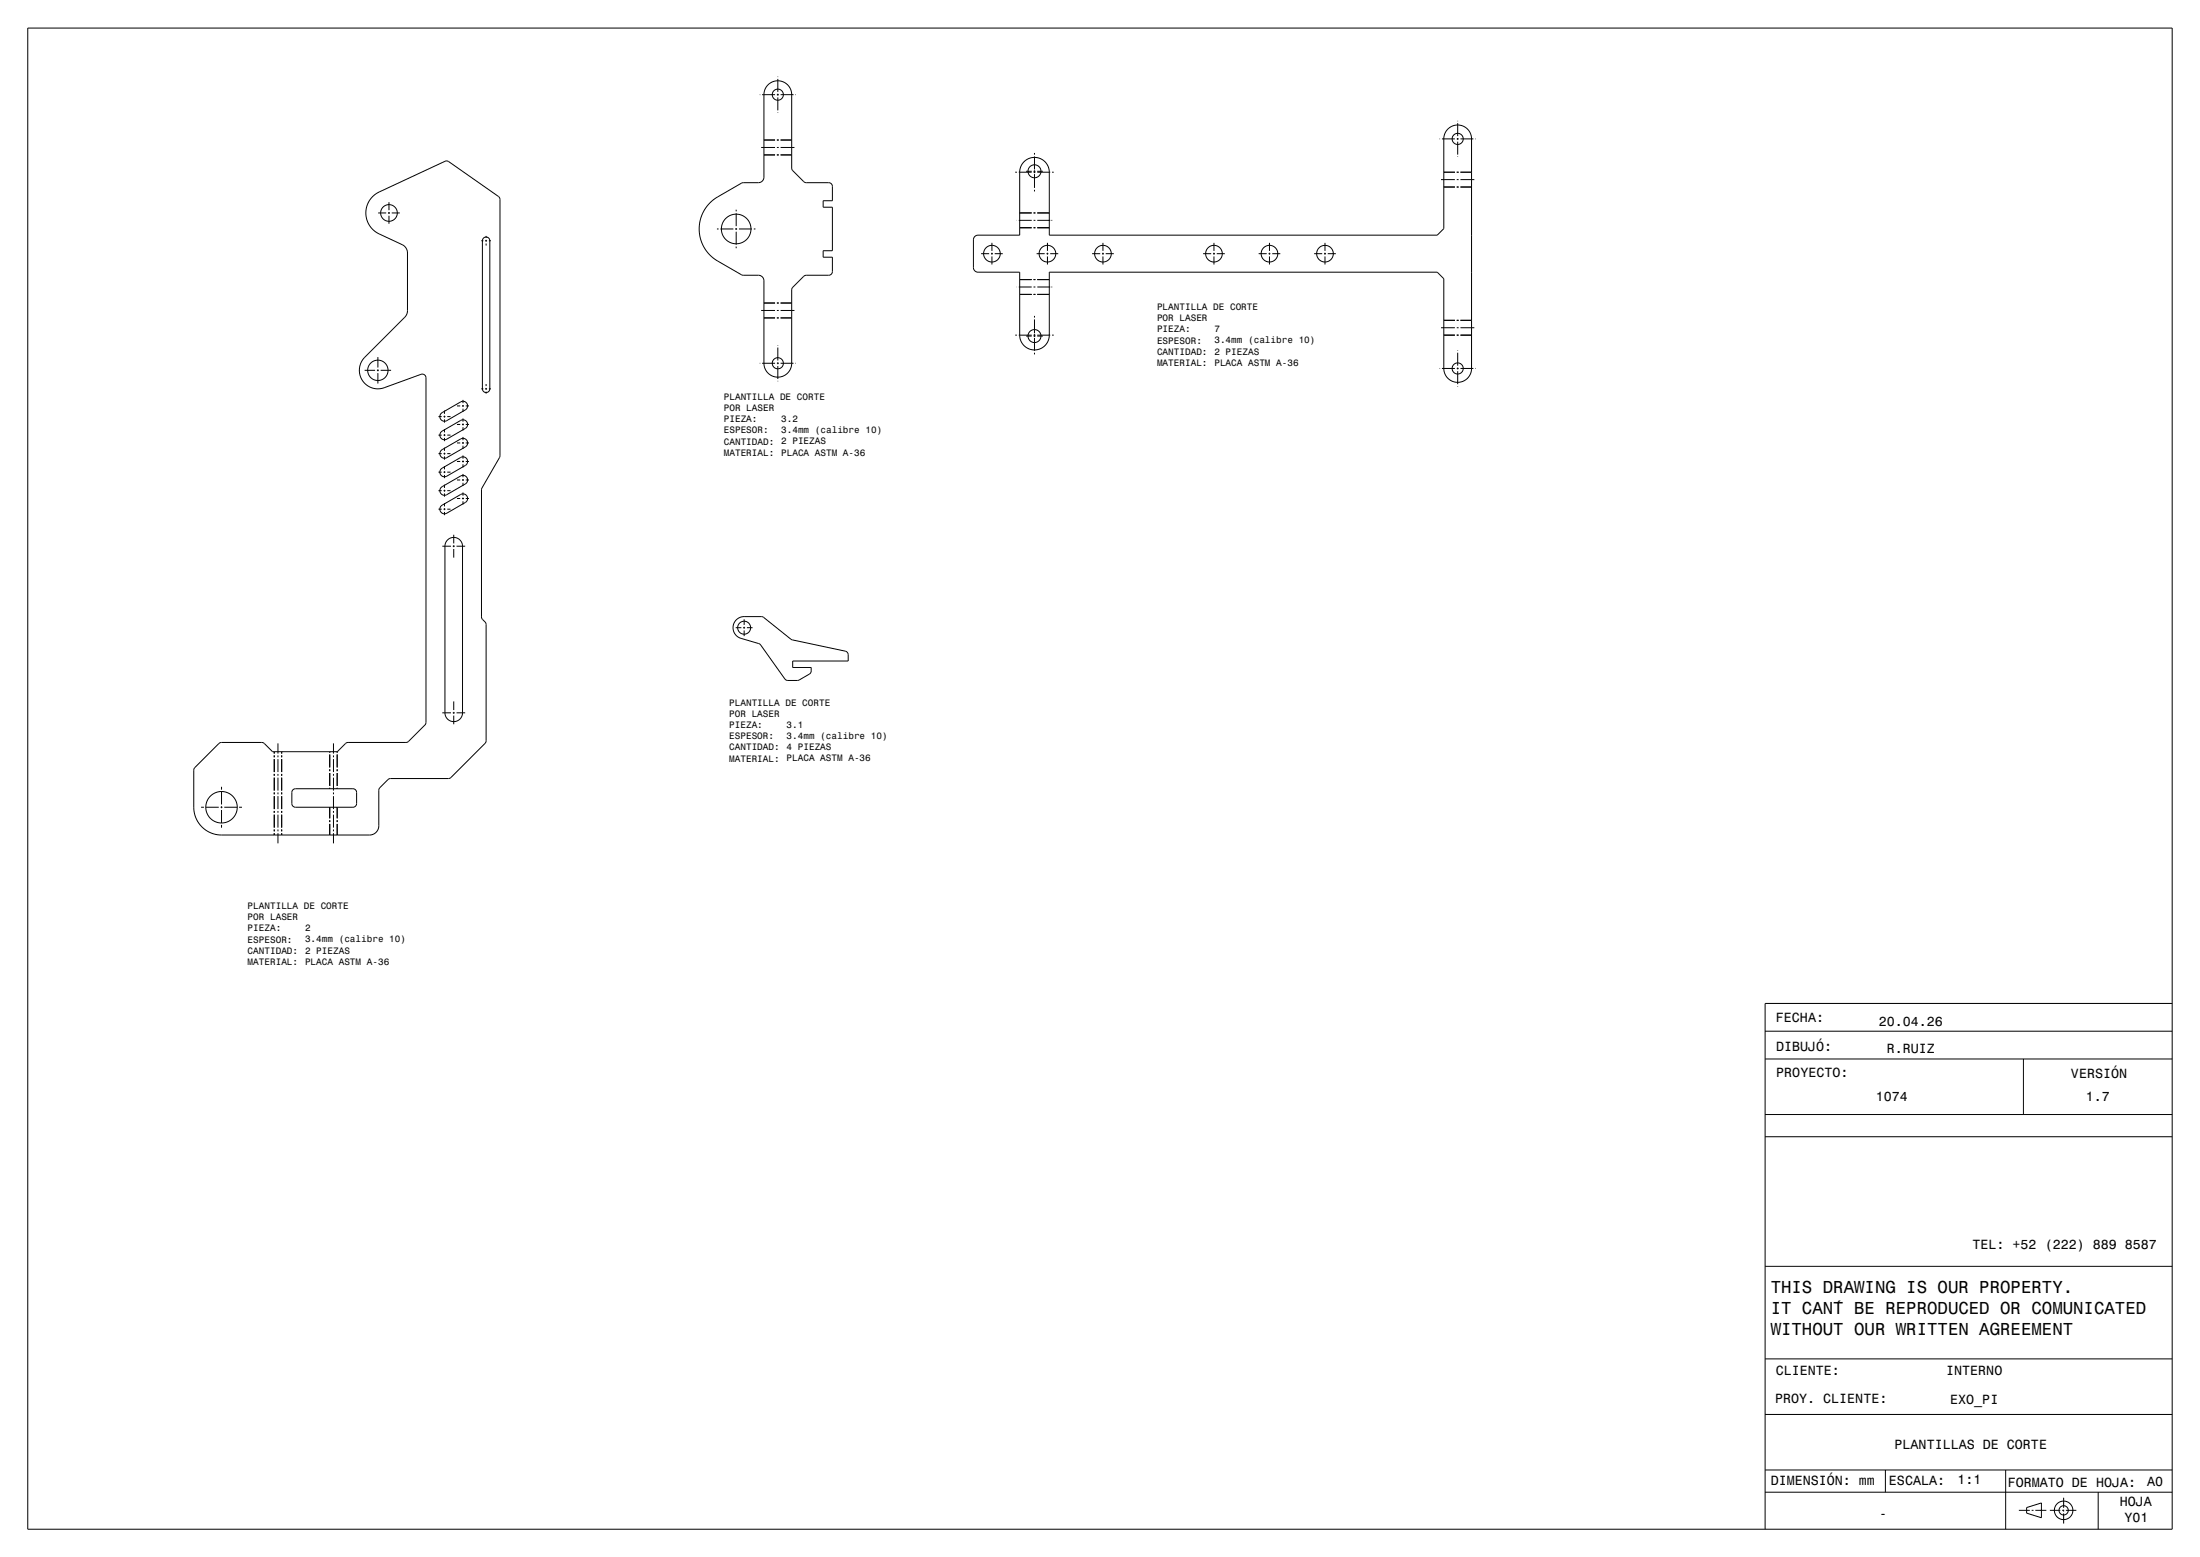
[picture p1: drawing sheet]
<svg xmlns="http://www.w3.org/2000/svg" width="1189mm" height="841mm" viewBox="0 0 1189 841" stroke-linecap="round" stroke-linejoin="round" font-family="sans-serif">
<g fill="none" stroke="#000" stroke-width=".54">
<path d="M15 15h1159v811h-1159zM411 51h.1M412 51h7M415 46l3-2h4l4 2 2 3v43l7 7h13l1 1 1 1v7h-5v4h5v23h-5v4h5v8l-2 2h-13l-7 7v41l-2 4-4 3h-3l-3-2-2-2-1-3v-45a3 3 0 0 0-3-3h-9l-15-9-4-4-2-3-2-5v-4v-5l2-4 2-4 4-3 15-9h9a3 3 0 0 0 3-3v-45v-3zM420 51h1M420 41v1M420 43v7M420 51v1M420 53v7M422 51h7M430 51h.1M411 80h8"/>
<path d="M413 76h6M420 76h1M420 80h1M420 61h.1M422 76h6M422 80h7M778 75h.1M779 75h7M787 75h1M788 65v1M788 67v7M788 75v1"/>
<path d="M788 77v7M789 75h7M797 75h1M413 84h6M420 84h1M422 84h6M549 93h1M551 93h7M553 87l4-2h4l3 2 3 3v3v34h210l3-4 1-50 1-3 3-2h3h3l3 3 1 4v124v3l-3 3-4 2-5-2-2-4-1-50-3-4h-210v36l-1 2-2 2-2 2h-3h-3l-2-2-2-2-1-2v-36h-22a2.5 2.5 0 0 1-3-2v-16l1-2h2h22v-34l1-3zM555 93h3M559 93h1M559 83v1"/>
<path d="M559 85v7M559 92v2M559 94v8M561 93h7M561 93h3M569 93h.1M779 97h7M780 93h6M787 93h1M787 97h1M788 85h.1M789 93h6"/>
<path d="M789 97h8M201 106l4-2 36-17 28 19 1 1v139l-10 19v68l3 4v64l-20 19-32 1h-1l-5 5v21l-2 2-2 2h-81l-7-1-5-4-3-6v-24l14-15h23l5 5h35l6-5h32l10-10v-187a2 2 0 0 0-2-2l-21 8h-3h-3l-3-2-2-2-1-3-1-5 2-4 23-23 1-3v-33l-2-3-14-6-4-4-2-4v-4l1-4zM204 115h5M210 115h1M210 109v5M210 115v1M210 117v4M212 115h4M398 113v1M398 115v7M549 119h1M551 119h7"/>
<path d="M551 115h7M559 115h1M559 119h1M559 103h.1M561 115h6M561 119h7M568 119h1M780 101h6M787 101h1M789 101h6M260 130h1M261 129a2 2 0 0 1 2-1 2 2 0 0 1 2 2v80a2 2 0 0 1-2 2 2 2 0 0 1-2-2v-80z"/>
<path d="M262 130h1M263 127v2M263 130v1M263 132v1M264 130h1M387 124h1M389 124h7M397 124h1M398 123v1M398 125v7M398 133v1M399 124h7"/>
<path d="M407 124h1M530 137h5M536 137h1M536 131v5M536 137v1M536 139v4M538 137h4M551 123h7M559 123h1M560 137h5M561 123h6M566 137h1"/>
<path d="M566 131v5M566 137v1M566 139v4M568 137h4M590 137h5M596 137h1M596 131v5M596 137v1M596 139v4M598 137h4M650 137h5M656 137h1"/>
<path d="M656 131v5M656 137v1M656 139v4M658 137h4M680 137h5M686 137h1M686 131v5M686 137v1M686 139v4M688 137h4M710 137h5M716 137h1"/>
<path d="M716 131v5M716 137v1M716 139v4M718 137h4M549 155h1M551 155h7M551 151h7M551 159h7M559 151h1M559 159h1M559 155h1M561 151h6"/>
<path d="M561 159h6M561 155h7M568 155h1M411 168h8M413 164h6M413 172h6M420 164h1M420 172h1M420 168h1M422 164h6M422 172h6M422 168h7"/>
<path d="M559 171v1M559 173v7M779 177h7M780 173h6M787 173h1M787 177h1M789 173h6M789 177h8M204 193v6M204 200v1M411 196h.1M412 196h7"/>
<path d="M420 196h1M420 186v1M420 188v7M420 196v1M420 198v7M422 196h7M430 196h.1M549 181h1M551 181h7M555 182h3M559 181h1M559 182h1"/>
<path d="M559 181v1M559 183v7M559 191h.1M561 181h7M561 182h3M569 181h.1M778 199h.1M779 199h7M780 181h6M787 181h1M787 199h1M788 189v1"/>
<path d="M788 191v7M788 199v1M789 181h6M789 199h7M797 199h1M197 200h6M204 200h1M204 202v5M206 200h5M247 219h2M250 219h1M250 216v2"/>
<path d="M250 219v1M252 219h1M260 210h1M262 210h1M263 207v2M263 210v1M263 212v1M264 210h1M420 206h.1M788 201v7M788 209h.1M237 235h2"/>
<path d="M237 225h2M238 223l11-6a2.5 2.5 0 0 1 3 1 2.5 2.5 0 0 1-1 3l-10 6a2.5 2.5 0 0 1-3 0 2.5 2.5 0 0 1 0-4zM238 233l11-6a2.5 2.5 0 0 1 3 1 2.5 2.5 0 0 1-1 3l-10 6a2.5 2.5 0 0 1-3 0 2.5 2.5 0 0 1 0-4zM240 235h1M240 225h1M240 222v2M240 225v1M240 227v1M240 232v2M240 235v1M240 237v1M242 235h1"/>
<path d="M242 225h1M247 239h2M247 229h2M250 239h1M250 229h1M250 221v2M250 226v2M250 229v1M250 231v2M250 236v2M250 239v1M252 239h1"/>
<path d="M252 229h1M237 255h2M237 245h2M238 253l11-6a2.5 2.5 0 0 1 3 1 2.5 2.5 0 0 1-1 3l-10 6a2.5 2.5 0 0 1-3 0 2.5 2.5 0 0 1 0-4zM239 243l10-6a2.5 2.5 0 0 1 3 1 2.5 2.5 0 0 1-1 3l-10 6a2.5 2.5 0 0 1-3-1 2.5 2.5 0 0 1 1-3zM240 255h1M240 245h1M240 242v2M240 245v1M240 247v1M240 252v2M240 255v1"/>
<path d="M240 257v1M242 255h1M242 245h1M247 259h2M247 249h2M250 259h1M250 249h1M250 241v2M250 246v2M250 249v1M250 251v2M250 256v2"/>
<path d="M250 259v1M252 259h1M252 249h1M237 265h2M237 275h2M238 273l11-6a2.5 2.5 0 0 1 3 1 2.5 2.5 0 0 1-1 3l-10 6a2.5 2.5 0 0 1-3 0 2.5 2.5 0 0 1 0-4zM239 263l10-6a2.5 2.5 0 0 1 3 1 2.5 2.5 0 0 1-1 3l-10 6a2.5 2.5 0 0 1-3-1 2.5 2.5 0 0 1 1-3zM240 265h1M240 275h1M240 262v2M240 265v1M240 267v1"/>
<path d="M240 272v2M240 275v1M240 277v1M242 265h1M242 275h1M247 269h2M250 269h1M250 261v2M250 266v2M250 269v1M250 271v2M252 269h1"/>
<path d="M239 295h5M242 292l2-2 3 1 2 1 1 3v90l-2 4-3 1-3-1-2-4v-90zM245 295h1M245 289v5M245 295v1M245 297v4M247 295h4M398 339h3M398 335l3-2h11l16 13 29 6 1 1v4h-30v4h10v2l-1 1-5 3h-7l-14-19-11-3-2-2-2-2v-2zM402 339h1M402 334v4M402 339v1"/>
<path d="M404 339h3M402 341v3M245 379v5M239 385h5M245 385h1M245 385v1M245 387v4M247 385h4M148 406v1M148 408v1M148 410v7M148 418v1"/>
<path d="M150 402v5M150 408v1M150 410v7M150 418v1M152 406v1M152 408v1M152 410v7M152 418v1M178 406v1M178 408v7M178 416v1M178 418v7"/>
<path d="M180 402v5M180 408v1M180 410v7M180 418v1M182 406v1M182 408v7M182 416v1M182 418v7M109 436h1M111 436h7M119 436h1M120 425v2"/>
<path d="M120 428v7M120 436v1M120 438v7M121 436h7M129 436h2M148 420v7M148 428v1M148 430v7M148 438v1M150 420v7M150 428v1M150 430v7"/>
<path d="M150 438v1M152 420v7M152 428v1M152 430v7M152 438v1M158 427l2-1h31l2 2v6l-1 1-1 1h-32l-1-2v-6zM178 426h.1M178 436v6M180 420v7M180 428v1M180 430v7M180 438v1"/>
<path d="M182 426h.1M182 436v6M120 446v1M148 440v7M148 448v1M148 450v1M150 440v7M150 448v1M150 450v6M152 440v7M152 448v1M152 450v1"/>
<path d="M178 443v1M178 445v6M180 440v7M180 448v1M180 450v6M182 443v1M182 445v6M954 557h220M1174 542h-220v284M954 572h220M1094 572v30M954 614h220"/>
<path d="M954 602h220M954 684h220M954 734h220M954 764h220M954 794h220M1019 794v12M1084 794v32M954 806h220M1091 816h6M1095 814l8-2v8l-8-3zM1098 816h1M1100 816h6"/>
<path d="M1108 816h6M1115 816h1M1115 809v5M1115 815v1M1115 817v6M1117 816h5M1134 806v20"/>
<circle cx="420" cy="51" r="3"/>
<circle cx="788" cy="75" r="3"/>
<circle cx="559" cy="93" r="3"/>
<circle cx="210" cy="115" r="4"/>
<circle cx="398" cy="124" r="8"/>
<circle cx="536" cy="137" r="4"/>
<circle cx="566" cy="137" r="4"/>
<circle cx="596" cy="137" r="4"/>
<circle cx="656" cy="137" r="4"/>
<circle cx="686" cy="137" r="4"/>
<circle cx="716" cy="137" r="4"/>
<circle cx="420" cy="196" r="3"/>
<circle cx="559" cy="182" r="3"/>
<circle cx="788" cy="199" r="3"/>
<circle cx="204" cy="200" r="6"/>
<circle cx="402" cy="339" r="3"/>
<circle cx="120" cy="436" r="8"/>
<circle cx="1115" cy="816" r="5"/>
<circle cx="1115" cy="816" r="2.5"/>
</g>
<g font-size="9.4">
<text x="957" y="699">THIS DRAWING IS OUR PROPERTY.</text>
<text x="957" y="710">IT CAN´T BE REPRODUCED OR COMUNICATED</text>
<text x="957" y="721">WITHOUT OUR WRITTEN AGREEMENT</text>
</g>
<g font-size="7.2">
<text x="960" y="552">FECHA:</text>
<text x="1015" y="554">20.04.26</text>
<text x="960" y="568">DIBUJÓ:</text>
<text x="1020" y="569">R.RUIZ</text>
<text x="960" y="582">PROYECTO:</text>
<text x="1119" y="582">VERSIÓN</text>
<text x="1014" y="595">1074</text>
<text x="1127" y="595">1.7</text>
<text x="1066" y="674">TEL: +52 (222) 889 8587</text>
<text x="960" y="743">CLIENTE:</text>
<text x="1052" y="743">INTERNO</text>
<text x="959" y="758">PROY. CLIENTE:</text>
<text x="1054" y="758">EXO_PI</text>
<text x="1024" y="783">PLANTILLAS DE CORTE</text>
<text x="957" y="802">DIMENSIÓN: mm</text>
<text x="1021" y="802">ESCALA:</text>
<text x="1058" y="802">1:1</text>
<text x="1085" y="803">FORMATO DE HOJA:</text>
<text x="1160" y="803">A0</text>
<text x="1146" y="813">HOJA</text>
<text x="1016" y="820">-</text>
<text x="1148" y="822">Y01</text>
</g>
<g font-size="5">
<text x="625" y="167">PLANTILLA DE CORTE</text>
<text x="625" y="173">POR LASER</text>
<text x="625" y="180">PIEZA:</text>
<text x="656" y="179">7</text>
<text x="625" y="186">ESPESOR:</text>
<text x="656" y="186">3.4mm (calibre 10)</text>
<text x="625" y="192">CANTIDAD:</text>
<text x="656" y="192">2 PIEZAS</text>
<text x="625" y="198">MATERIAL:</text>
<text x="656" y="198">PLACA ASTM A-36</text>
<text x="391" y="216">PLANTILLA DE CORTE</text>
<text x="391" y="222">POR LASER</text>
<text x="391" y="228">PIEZA:</text>
<text x="422" y="228">3.2</text>
<text x="422" y="234">3.4mm (calibre 10)</text>
<text x="391" y="234">ESPESOR:</text>
<text x="391" y="240">CANTIDAD:</text>
<text x="422" y="240">2 PIEZAS</text>
<text x="391" y="246">MATERIAL:</text>
<text x="422" y="246">PLACA ASTM A-36</text>
<text x="394" y="381">PLANTILLA DE CORTE</text>
<text x="394" y="387">POR LASER</text>
<text x="394" y="393">PIEZA:</text>
<text x="425" y="393">3.1</text>
<text x="394" y="399">ESPESOR:</text>
<text x="425" y="399">3.4mm (calibre 10)</text>
<text x="394" y="405">CANTIDAD:</text>
<text x="425" y="405">4 PIEZAS</text>
<text x="394" y="411">MATERIAL:</text>
<text x="425" y="411">PLACA ASTM A-36</text>
<text x="134" y="491">PLANTILLA DE CORTE</text>
<text x="134" y="497">POR LASER</text>
<text x="134" y="503">PIEZA:</text>
<text x="165" y="503">2</text>
<text x="134" y="509">ESPESOR:</text>
<text x="165" y="509">3.4mm (calibre 10)</text>
<text x="134" y="515">CANTIDAD:</text>
<text x="165" y="515">2 PIEZAS</text>
<text x="134" y="521">MATERIAL:</text>
<text x="165" y="521">PLACA ASTM A-36</text>
</g>
</svg>
